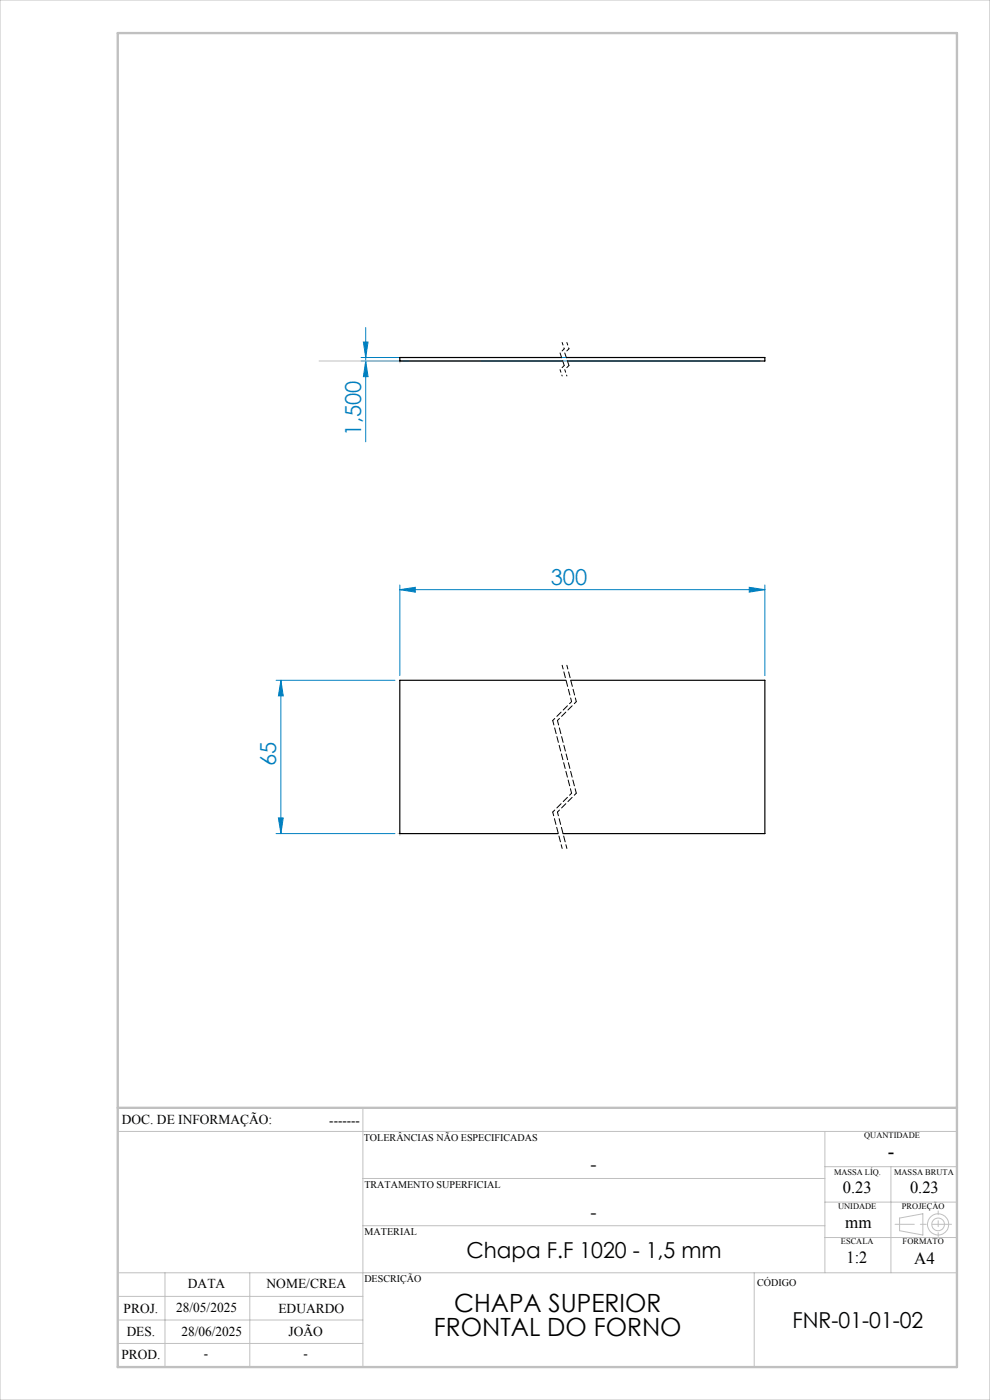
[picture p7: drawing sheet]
<svg xmlns="http://www.w3.org/2000/svg" width="210mm" height="297mm" viewBox="0 0 210 297" stroke-linecap="round" stroke-linejoin="round" font-family="sans-serif">
<g fill="none" stroke="#c0c0c0" stroke-width=".21">
<path d="M0 0h210v297h-210zM77 235v55M25 240h178M77 250h98M175 240v30M175 255h28M175 247.5h28M189 247.5v22.5M190.8 258.4l5-.9v4.5l-5-.9zM25 275h52M25 270h178M35 270v20"/>
<path d="M53 270v20M77 260h98M160 270v20M175 262.5h28M25 285h52M25 280h52"/>
<circle cx="199" cy="259.7" r="1.34"/>
<circle cx="199" cy="259.7" r="2.25"/>
</g>
<g fill="none" stroke="#0080c0" stroke-width=".21">
<path d="M76.6 76.6h84.6M76.6 75.8h84.6M77.1 72.6h1l-.5 3.2zM77.6 76.6l.5 3.3h-1zM77.6 69.5v24.2M84.8 125.1l3.3-.5v1zM84.8 124.1v19.2M84.8 125.1h77.4M158.9 124.6l3.3 .5-3.3 .5zM162.2 124.1v19.2M58.6 144.3h25.2M59.6 144.3v32.5"/>
<path d="M59.6 144.3l.5 3.3h-1zM58.6 176.8h25.2M59.1 173.5h1l-.5 3.3z"/>
</g>
<path d="M118.8 78.4l.4 1.4M119.2 72.7l.5 1.3M119.8 78.4l.4 1.4M120.2 72.7l.5 1.3M121.2 148.9l-4 4M122.2 148.9l-4 4M121.2 168.3l-4 4M122.2 168.3l-4 4" fill="none" stroke="#000" stroke-width=".21" stroke-dasharray="1.3 .6" stroke-dashoffset=".7"/>
<path d="M119.7 74l-.9 .9M119.7 77.5l-.9 .9M120.7 74l-.9 .9M120.7 77.5l-.9 .9" fill="none" stroke="#000" stroke-width=".21" stroke-dasharray="1.3 .6" stroke-dashoffset=".6"/>
<path d="M118.8 74.9l.9 2.6M119.8 74.9l.9 2.6" fill="none" stroke="#000" stroke-width=".21" stroke-dasharray="1.3 .6" stroke-dashoffset=".2"/>
<path d="M119.2 141.1l2 7.8M120.2 141.1l2 7.8M117.2 172.3l2 7.7M118.2 172.3l2 7.7" fill="none" stroke="#000" stroke-width=".21" stroke-dasharray="1.3 .6" stroke-dashoffset=".5"/>
<path d="M117.2 152.9l4 15.4M118.2 152.9l4 15.4" fill="none" stroke="#000" stroke-width=".21" stroke-dasharray="1.3 .6" stroke-dashoffset=".3"/>
<path d="M201.8 259.7h-11.9" fill="none" stroke="#c0c0c0" stroke-width=".21" stroke-dasharray="15.2 1.3 1.3 1.3" stroke-dashoffset="11.2"/>
<path d="M199 256.9v5.4" fill="none" stroke="#c0c0c0" stroke-width=".21" stroke-dasharray="15.2 1.3 1.3 1.3" stroke-dashoffset="14.4"/>
<path d="M25 7h178v283h-178zM25 235h178" fill="none" stroke="#c0c0c0" stroke-width=".5"/>
<path d="M102.7 76.6h-35.8" fill="none" stroke="#c0c0c0" stroke-width=".21" stroke-dasharray="15.2 1.3 1.3 1.3" stroke-dashoffset="-.7"/>
<path d="M84.8 77v-.8M84.4 176.8h.8M84.8 177.2v-.8" fill="none" stroke="#c0c0c0" stroke-width=".21" stroke-dasharray="15.2 1.3 1.3 1.3"/>
<g fill="#0080c0">
<path d="M84.8 125.1l3.3-.5v1zM158.9 124.6l3.3 .5-3.3 .5z"/>
<path d="M77.6 76.6l.5 3.3h-1zM77.1 72.6h1l-.5 3.2zM59.1 173.5h1l-.5 3.3zM59.6 144.3l.5 3.3h-1z"/>
</g>
<path d="M119.1 75.8h-34.3v.8h34.5M120.1 75.8h42.1v.8h-41.8M120.1 144.3h-35.3v32.5h33.6M121 144.3h41.2v32.5h-42.8" fill="none" stroke="#000" stroke-width=".25"/>
<g font-size="5.3">
<text x="96.4" y="278.3">CHAPA SUPERIOR</text>
<text x="92" y="283.4">FRONTAL DO FORNO</text>
</g>
<g font-size="4.7" fill="#0080c0">
<text x="76.6" y="92.4" transform="rotate(-90 76.6 92.4)">1,500</text>
<text x="116.8" y="124.1">300</text>
<text x="58.6" y="162.4" transform="rotate(-90 58.6 162.4)">65</text>
</g>
<g font-size="4.7">
<text x="99" y="266.8">Chapa F.F 1020 - 1,5 mm</text>
<text x="168.1" y="281.7">FNR-01-01-02</text>
</g>
<text font-size="4.3" x="188.3" y="245.8">-</text>
<g font-size="4">
<text x="125.2" y="248.4">-</text>
<text x="125.2" y="258.6">-</text>
</g>
<g font-size="3.6">
<text x="178.8" y="253.1">0.23</text>
<text x="193" y="253.1">0.23</text>
<text x="179.3" y="260.6">mm</text>
<text x="179.6" y="267.9">1:2</text>
<text x="193.9" y="268.1">A4</text>
</g>
<g font-size="2.9">
<text x="25.9" y="238.4">DOC. DE INFORMAÇÃO:</text>
<text x="69.8" y="238.6">-------</text>
<text x="39.9" y="273.2">DATA</text>
<text x="56.5" y="273.2">NOME/CREA</text>
<text x="26.2" y="278.6">PROJ.</text>
<text x="37.4" y="278.2">28/05/2025</text>
<text x="59" y="278.6">EDUARDO</text>
<text x="26.9" y="283.4">DES.</text>
<text x="38.5" y="283.4">28/06/2025</text>
<text x="61.2" y="283.4">JOÃO</text>
<text x="25.7" y="288.3">PROD.</text>
<text x="43.3" y="288">-</text>
<text x="64.4" y="288">-</text>
</g>
<g font-size="2.2">
<text x="77.2" y="242.1">TOLERÂNCIAS NÃO ESPECIFICADAS</text>
<text x="77.3" y="251.9">TRATAMENTO SUPERFICIAL</text>
<text x="77.3" y="261.9">MATERIAL</text>
<text x="77.3" y="272.1">DESCRIÇÃO</text>
<text x="160.6" y="272.8">CÓDIGO</text>
</g>
<g font-size="1.8">
<text x="183.3" y="241.4">QUANTIDADE</text>
<text x="176.9" y="249.2">MASSA LÍQ.</text>
<text x="189.7" y="249.2">MASSA BRUTA</text>
<text x="177.8" y="256.5">UNIDADE</text>
<text x="191.3" y="256.5">PROJEÇÃO</text>
<text x="178.4" y="264">ESCALA</text>
<text x="191.5" y="264">FORMATO</text>
</g>
</svg>
